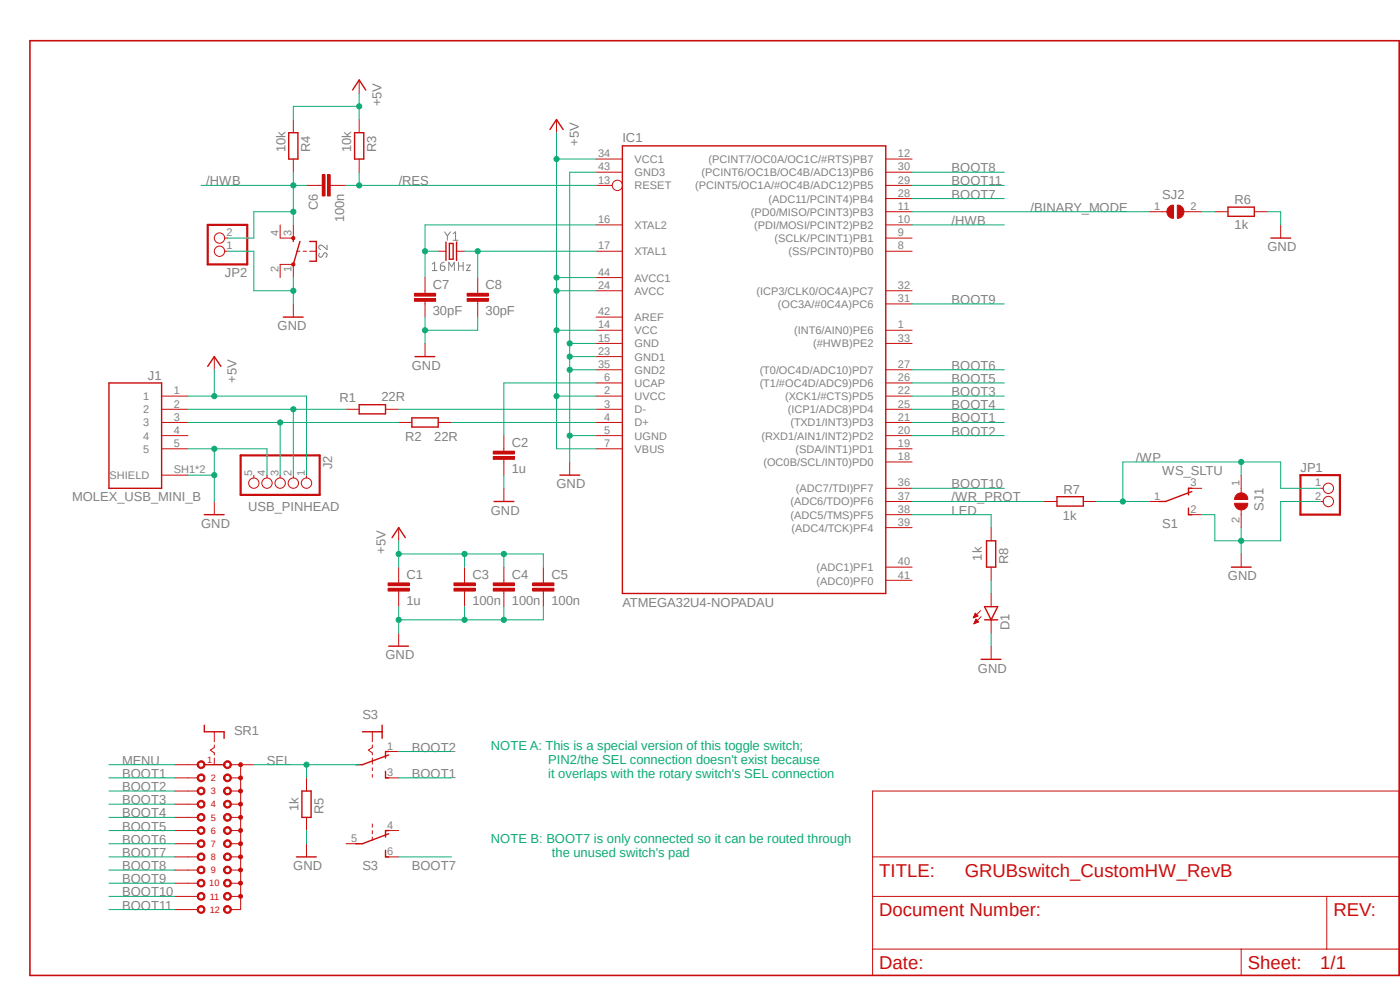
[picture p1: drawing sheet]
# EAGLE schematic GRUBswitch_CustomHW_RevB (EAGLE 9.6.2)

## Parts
C1  1u  C-EUC0805  [C0805]
C2  1u  C-EUC0805  [C0805]
C3  100n  C-EUC0805  [C0805]
C4  100n  C-EUC0805  [C0805]
C5  100n  C-EUC0805  [C0805]
C6  100n  C-EUC0805  [C0805]
C7  30pF  C-EUC0805  [C0805]
C8  30pF  C-EUC0805  [C0805]
D1  LEDCHIPLED_0805  [CHIPLED_0805]
IC1  ATMEGA32U4-NOPADAU  [TQFP44]
J1  MOLEX_USB_MINI_B  [MOLEX_502237-0517]
J2  USB_PINHEAD  PINHD-1X5  [1X05]
JP1  PINHD-1X2  [1X02]
JP2  PINHD-1X2  [1X02]
R1  22R  R-EU_R0805  [R0805]
R2  22R  R-EU_R0805  [R0805]
R3  10k  R-EU_R0805  [R0805]
R4  10k  R-EU_R0805  [R0805]
R5  1k  R-EU_R0805  [R0805]
R6  1k  R-EU_R0805  [R0805]
R7  1k  R-EU_R0805  [R0805]
R8  1k  R-EU_R0805  [R0805]
S1  WS_SLTU  [WS_SLTU]
S2  MOMENTARY-SWITCH-SPST-2-SMD-4.5MM  [TACTILE_SWITCH_SMD_4.5MM]
S3  M9040P2  [M9040P2]
SJ1  SJ  [SJ]
SJ2  SJ  [SJ]
SR1  CK101X12+  [CK101X12+]
Y1  16MHz  CRYSTALSMD-5X3.2-2PAD  [CRYSTAL-SMD-5X3.2-2PAD]

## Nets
+5V: C1.1 C3.1 C4.1 C5.1 IC1.2(UVCC) IC1.7(VBUS) IC1.14(VCC) IC1.24(AVCC) IC1.34(VCC1) IC1.44(AVCC1) J1.1 J2.1 R3.2 R4.2
/BINARY_MODE: IC1.11((PD0/MISO/PCINT3)PB3) SJ2.1
/BM: R6.1 SJ2.2
/HWB: C6.1 IC1.10((PDI/MOSI/PCINT2)PB2) JP2.2 R4.1 S2.3
/RES: C6.2 IC1.13(RESET) R3.1
/WP: JP1.1 R7.1 S1.1(P) SJ1.1
/WR_PROT: IC1.37((ADC6/TDO)PF6) R7.2
BOOT1: IC1.21((TXD1/INT3)PD3) S3.3(1:S) SR1.2
BOOT2: IC1.20((RXD1/AIN1/INT2)PD2) S3.1(1:O) SR1.3
BOOT3: IC1.22((XCK1/#CTS)PD5) SR1.4
BOOT4: IC1.25((ICP1/ADC8)PD4) SR1.5
BOOT5: IC1.26((T1/#OC4D/ADC9)PD6) SR1.6
BOOT6: IC1.27((T0/OC4D/ADC10)PD7) SR1.7
BOOT7: IC1.28((ADC11/PCINT4)PB4) S3.6(2:S) SR1.8
BOOT8: IC1.30((PCINT6/OC1B/OC4B/ADC13)PB6) SR1.9
BOOT9: IC1.31((OC3A/#0C4A)PC6) SR1.10
BOOT10: IC1.36((ADC7/TDI)PF7) SR1.11
BOOT11: IC1.29((PCINT5/OC1A/#OC4B/ADC12)PB5) SR1.12
D+: J1.3 J2.3 R2.1
D-: J1.2 J2.2 R1.1
GND: C1.2 C2.2 C3.2 C4.2 C5.2 C7.2 C8.2 D1.C IC1.5(UGND) IC1.15(GND) IC1.23(GND1) IC1.35(GND2) IC1.43(GND3) J1.5 J1.SH1(SHIELD) J1.SH2(SHIELD) J2.4 JP1.2 JP2.1 R5.2 R6.2 S1.2(S) S2.1 SJ1.2
LED: IC1.38((ADC5/TMS)PF5) R8.2
MENU: SR1.1
N$2: D1.A R8.1
R_D+: IC1.4(D+) R2.2
R_D-: IC1.3(D-) R1.2
SEL: R5.1 SR1.A
UCAP: C2.1 IC1.6(UCAP)
XTAL1: C8.1 IC1.17(XTAL1) Y1.P$2
XTAL2: C7.1 IC1.16(XTAL2) Y1.P$1
Unconnected: IC1.1((INT6/AIN0)PE6) IC1.8((SS/PCINT0)PB0) IC1.9((SCLK/PCINT1)PB1) IC1.12((PCINT7/OC0A/OC1C/#RTS)PB7) IC1.18((OC0B/SCL/INT0)PD0) IC1.19((SDA/INT1)PD1) IC1.32((ICP3/CLK0/OC4A)PC7) IC1.33((#HWB)PE2) IC1.39((ADC4/TCK)PF4) IC1.40((ADC1)PF1) IC1.41((ADC0)PF0) J1.4 J2.5 S1.3(O) S2.2 S2.4 S3.4(2:O) S3.5(2:P)

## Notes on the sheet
- NOTE A: This is a special version of this toggle switch;
                  PIN2/the SEL connection doesn't exist because
                  it overlaps with the rotary switch's SEL connection
- NOTE B: BOOT7 is only connected so it can be routed through
                   the unused switch's pad

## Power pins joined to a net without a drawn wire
AREF: IC1.42(AREF)
